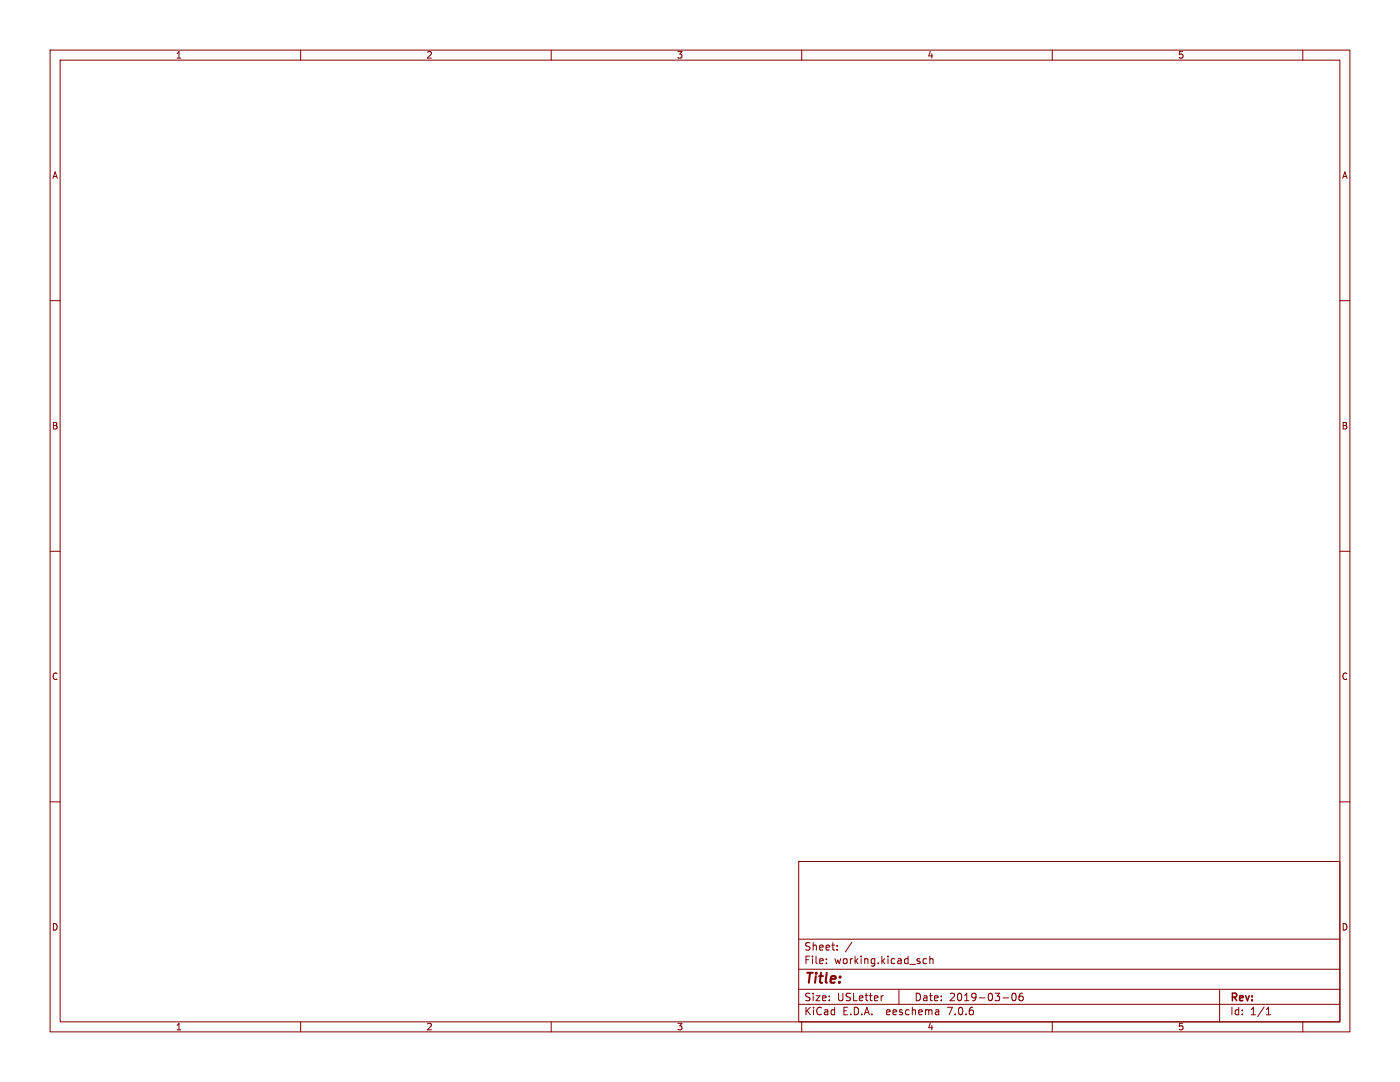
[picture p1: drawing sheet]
<svg xmlns="http://www.w3.org/2000/svg" width="279mm" height="216mm" viewBox="0 0 279 216" stroke-linecap="round" stroke-linejoin="round" font-family="sans-serif">
<g fill="none" stroke="#840000" stroke-width=".2">
<path d="M10 10h259.4v195.9h-259.4zM12 12h255.4v191.9h-255.4zM60 10v2M110 10v2M160 10v2M210 10v2M260 10v2M10 60h2M267.4 60h2M10 110h2M267.4 110h2M10 160h2"/>
<path d="M267.4 160h2M159.4 171.9h108v32h-108zM159.4 197.4h108M159.4 193.4h108M159.4 187.4h108M164.9 192.1v.2M164.9 191.4v.1M167.1 189.4v.2M167.1 188.7v.1M170 188l-1.3 1.9M176.3 198.7l-.3 .1M179.4 197.4v3"/>
<path d="M184.9 191.4l-.4-.1-.3 .3 .2 .6h.5M185.6 191.4l.2-.1 .3 .1 .1 .9M185.6 190.8v1.5M200.1 199.1h1.2M202.1 198.3l.2-.1a.8 .8 0 0 1 .5 .7 .8 .8 0 0 1-.5 .8l-.2-.2-.2-.4zM204.1 198.2l-.5 .1a1.01 1.01 0 0 0 0 1.4l.5-.2 .1-.5-.3-.2h-.3l-.2 .2M243.4 197.4v6.5M60 203.9v2M110 203.9v2M159.4 200.4h108M160 203.9v2M187.3 201.6l.1 .9"/>
<path d="M187.4 202.4l-.2 .1M187.4 201.8l-.2 .1M210 203.9v2M252.7 202.5h.9M252.7 201.4l.4-.4v1.5M260 203.9v2"/>
</g>
<text font-size="2.8" fill="#840000" x="160.4" y="196.8">Title:</text>
<g font-size="2.1" fill="#840000">
<text x="160.4" y="189.9">Sheet:</text>
<text x="160.4" y="192.6">File:</text>
<text x="166.5" y="192.6">working.kicad_sch</text>
<text x="160.4" y="202.8">KiCad</text>
<text x="160.4" y="200">Size:</text>
<text x="167.1" y="200">USLetter</text>
<text x="168.1" y="202.8">E.D.A.</text>
<text x="177" y="202.8">eeschema</text>
<text x="182.4" y="200">Date:</text>
<text x="189.4" y="202.8">7.0.6</text>
<text x="189.4" y="200">2019-03-06</text>
<text x="245.4" y="200.2">Rev:</text>
<text x="245.4" y="202.8">Id:</text>
<text x="249.5" y="202.8">1/1</text>
</g>
<g font-size="1.8" fill="#840000">
<text x="35" y="11.9">1</text>
<text x="85" y="11.9">2</text>
<text x="135" y="11.9">3</text>
<text x="185" y="11.9">4</text>
<text x="235" y="11.9">5</text>
<text x="10.3" y="35.9">A</text>
<text x="267.7" y="35.9">A</text>
<text x="10.3" y="85.9">B</text>
<text x="267.7" y="85.9">B</text>
<text x="10.3" y="135.9">C</text>
<text x="267.7" y="135.9">C</text>
<text x="10.3" y="185.9">D</text>
<text x="267.7" y="185.9">D</text>
<text x="35" y="205.8">1</text>
<text x="85" y="205.8">2</text>
<text x="135" y="205.8">3</text>
<text x="185" y="205.8">4</text>
<text x="235" y="205.8">5</text>
</g>
</svg>
